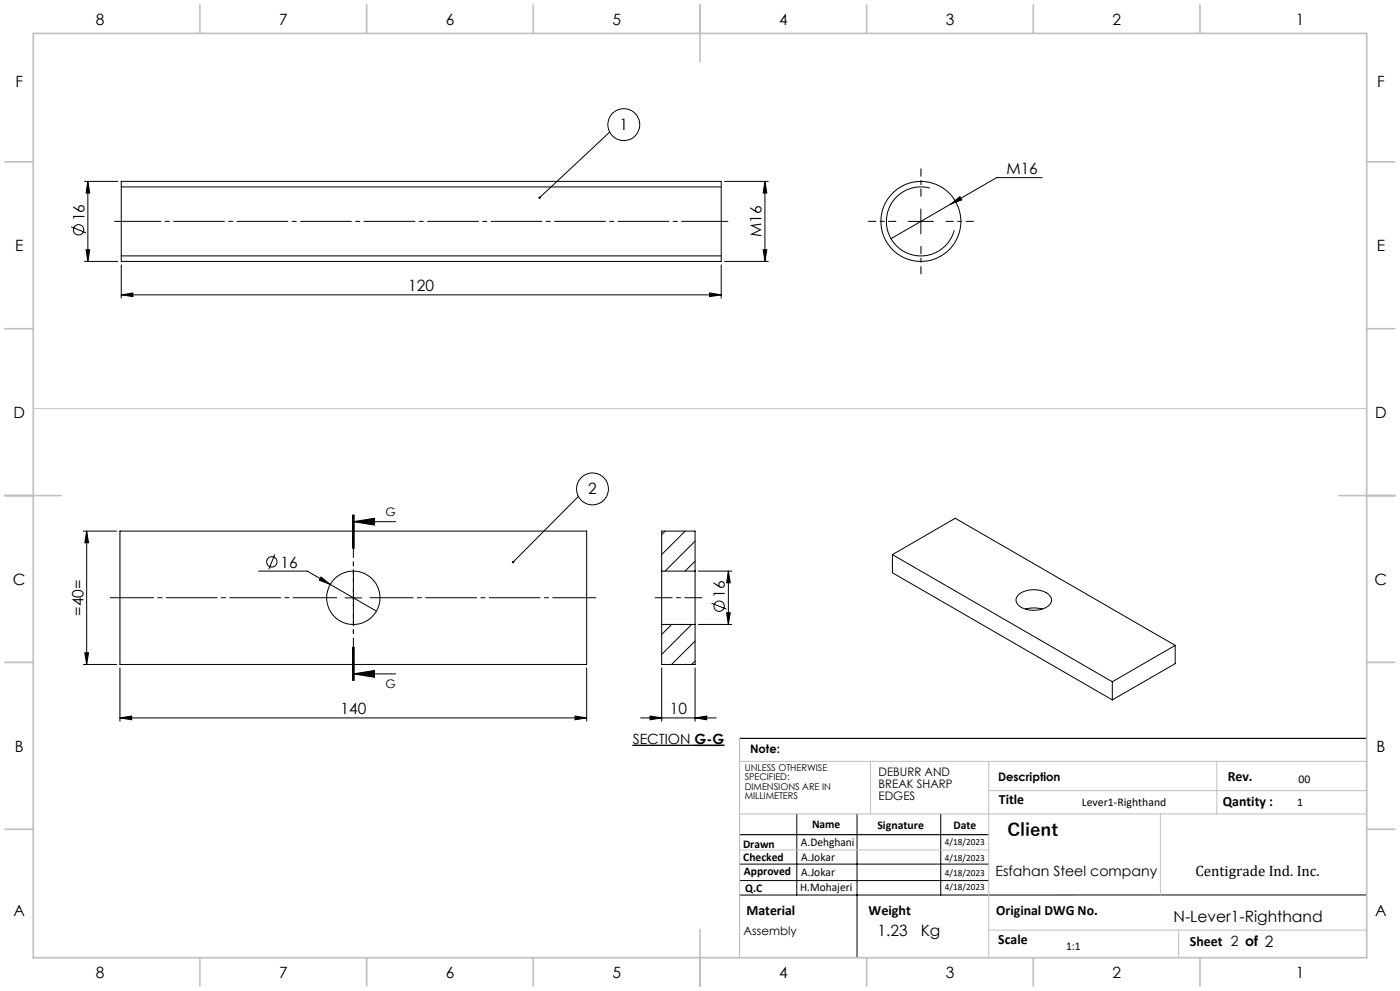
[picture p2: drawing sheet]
<svg xmlns="http://www.w3.org/2000/svg" width="420mm" height="297mm" viewBox="0 0 420 297" stroke-linecap="round" stroke-linejoin="round" font-family="sans-serif">
<g fill="none" stroke="#000" stroke-width=".3">
<path d="M182.9 39.6l-21 19.6M25.4 54.4h9.9M26.4 54.4l.5 3.5h-1.1zM26.4 54.4v23.9M36.4 54.4h180v23.9h-180zM36.4 56h180M217.3 54.4h13.2M229.5 54.4v23.9M229.5 54.4l.5 3.5h-1zM278.9 56.4a10.3 10.3 0 0 0-12.6 7.3 10.3 10.3 0 0 0 7.3 12.6 10.3 10.3 0 0 0 12.6-7.3M312.7 53.2h-13.7l-13.8 8M21.3 68l4.5 1.8"/>
<path d="M25.4 78.3h9.9M25.8 74.9h1.1l-.5 3.4zM36.4 79.4v10M36.4 76.7h180M216.4 79.4v10M217.3 78.3h13.2M229 74.9h1l-.5 3.4zM272.5 66.4h7.5M276.3 62.6v7.5M285.2 61.2l2.8-2.3 .5 1zM285.2 61.2l-17.9 10.3M36.4 88.4l3.5-.6v1.1z"/>
<path d="M36.4 88.4h180M212.9 87.8l3.5 .6-3.5 .5zM25 159.2h10M26 159.2l.6 3.5h-1.2zM26 159.2v39.9M36 159.2h140v39.9h-140zM105.8 154.3v10M106 156.3l6.4-1v2.1zM106 156.3h12.7M106 154.3v10M106.3 154.3v10M173.5 148.8l-19.6 19.7"/>
<path d="M199.6 159.2l-1.1 1M205.6 159.2l-7.1 7M77.5 171.2h14.7l20.7 12M82.4 166.2l-1.8 4.4M96.3 172.9l2.8 2.3-3.3-1.3zM103.5 179.2h5M106 176.7v4.9M198.5 171.2v15.9M198.5 171.2h10M198.5 171.2v-12h10v12M208.5 171.2v15.9M208.5 162.2l-9 9"/>
<path d="M208.5 168.2l-3 3M209.5 171.2h10M218.5 171.2l.6 3.5h-1.1zM218.5 171.2v15.9M267.7 166.2l66 38.1M267.7 166.2l18.9-10.9 66 38.1M267.7 166.2v5.5l66 38.1M305.6 178.2a7.6 7.6 0 0 1 9.3 .3 2.19 2.19 0 0 1-1 3.5 7.7 7.7 0 0 1-8.6-.9 2 2 0 0 1 .3-2.9zM25 199.1h10M25.4 195.6h1.2l-.6 3.5zM105.8 193.9v10M106 193.9v10"/>
<path d="M106.3 193.9v10zM198.5 187.1v12h10v-12M198.5 187.1h10M201.5 187.1l-3 3M207.5 187.1l-9 9M208.5 192.1l-7 7M208.5 198.1l-1 1M209.5 187.1h10M213.5 180.8l4.4 1.8M218 183.7h1.1l-.6 3.4zM307.7 182.6a8.9 8.9 0 0 1 4.9 0M352.6 193.4l-18.9 10.9"/>
<path d="M352.6 193.4v5.5l-18.9 10.9M36 215.2l3.5-.6v1.1zM36 200.2v15.9M36 215.2h140M106 202l6.4-1.1v2.1zM106 202h12.7M172.5 214.6l3.5 .6-3.5 .5zM176 200.2v15.9M192.2 215.2h22.7M195 214.6l3.5 .6-3.5 .5zM198.5 200.2v15.9M208.5 215.2l3.5-.6v1.1z"/>
<path d="M208.5 200.2v15.9M333.7 204.3v5.5M189.8 223.3h27.4M189.8 223.4h18.6M221.9 259h74.7M239 243.9v24.3M257.1 243.9v43.1M282.2 243.9v24.3M221.9 263.9h74.7M410 268.2h-188.1"/>
<circle cx="187.2" cy="37.4" r="4.8"/>
<circle cx="23.6" cy="68.9" r="1.56"/>
<circle cx="276.3" cy="66.4" r="12"/>
<circle cx="177.8" cy="146.5" r="4.8"/>
<circle cx="81.6" cy="168.4" r="1.56"/>
<circle cx="106" cy="179.2" r="8"/>
<circle cx="215.7" cy="181.7" r="1.56"/>
</g>
<path d="M208.4 223.4h8.9" fill="none" stroke="#000" stroke-width=".4"/>
<path d="M106 174.1v-5.5M106 184.1v5.5" fill="none" stroke="#000" stroke-width=".3" stroke-dasharray="15.2 1.3 1.3 1.3" stroke-dashoffset="14.4"/>
<path d="M101 179.1h-67.9" fill="none" stroke="#000" stroke-width=".3" stroke-dasharray="15.2 1.3 1.3 1.3" stroke-dashoffset="2.2"/>
<path d="M111 179.1h67.7" fill="none" stroke="#000" stroke-width=".3" stroke-dasharray="15.2 1.3 1.3 1.3" stroke-dashoffset="2.3"/>
<path d="M196.5 179.1h14" fill="none" stroke="#000" stroke-width=".3" stroke-dasharray="15.2 1.3 1.3 1.3" stroke-dashoffset="10.1"/>
<path d="M34.4 66.3h184" fill="none" stroke="#000" stroke-width=".3" stroke-dasharray="15.2 1.3 1.3 1.3" stroke-dashoffset="1.3"/>
<path d="M106 154.3v49.6" fill="none" stroke="#000" stroke-width=".3" stroke-dasharray="6.3 1.3 1.3 1.3" stroke-dashoffset="3.8"/>
<path d="M221.9 221.3h188.1M221.9 250.2h74.7" fill="none" stroke="#000" stroke-width=".35"/>
<path d="M10 122.5h400M221.9 228.2h188.1M261.2 228.2v15.7M296.6 228.2v58.8M296.6 237h113.4M365.1 228.2v15.7M221.9 243.9h188.1M221.9 254.7h74.7M348.1 243.9v24.3M296.6 278.8h113.4M353.6 278.8v8.2" fill="none" stroke="#c0c0c0" stroke-width=".3"/>
<path d="M221.9 221.3v65.7" fill="none" stroke="#c0c0c0" stroke-width=".35"/>
<g fill="none" stroke="#c0c0c0" stroke-width=".5">
<path d="M10 10h400v277h-400zM60 1.5v8.5M110 1.5v8.5M160 1.5v8.5M210 1.5v17M260 1.5v8.5M310 1.5v8.5M360 1.5v8.5M1.5 48.5h8.5M410 48.5h8.5M1.5 98.5h8.5M410 98.5h8.5"/>
<path d="M1.5 148.5h17M401.5 148.5h17M1.5 198.5h8.5M410 198.5h8.5M1.5 248.5h8.5M410 248.5h8.5M210 278.5v17M60 287v8.5M110 287v8.5M160 287v8.5M260 287v8.5M310 287v8.5"/>
<path d="M360 287v8.5"/>
</g>
<path d="M276.3 58.8v-8.2M268.8 66.3h-8.3M276.3 73.8v8.3M283.8 66.3h8.2" fill="none" stroke="#000" stroke-width=".3" stroke-dasharray="15.2 1.3 1.3 1.3" stroke-dashoffset="13"/>
<g fill="#000">
<path d="M161.7 58.9a.37 .37 0 0 1 .5 .1 .37 .37 0 0 1-.1 .5 .37 .37 0 0 1-.5 0l.3-.3-.3 .3zM153.6 168.2a.37 .37 0 0 1 .6 0 .37 .37 0 0 1 0 .5 .37 .37 0 0 1-.5 0l.2-.2-.2 .2z"/>
<path d="M26.4 54.4l.5 3.5h-1.1zM25.8 74.9h1.1l-.5 3.4z"/>
<path d="M229 74.9h1l-.5 3.4zM229.5 54.4l.5 3.5h-1z"/>
<path d="M36.4 88.4l3.5-.6v1.1zM212.9 87.8l3.5 .6-3.5 .5z"/>
<path d="M26 159.2l.6 3.5h-1.2zM25.4 195.6h1.2l-.6 3.5z"/>
<path d="M106 156.3l6.4-1v2.1zM106 202l6.4-1.1v2.1z"/>
<path d="M218 183.7h1.1l-.6 3.4zM218.5 171.2l.6 3.5h-1.1z"/>
<path d="M36 215.2l3.5-.6v1.1zM172.5 214.6l3.5 .6-3.5 .5zM96.3 172.9l-.5 1 3.3 1.3zM285.2 61.2l3.3-1.3-.5-1zM195 214.6l3.5 .6-3.5 .5zM208.5 215.2l3.5-.6v1.1z"/>
</g>
<text font-size="5.3" x="302.2" y="250.7">Client</text>
<g font-size="4.7">
<text x="28.7" y="7.6">8</text>
<text x="83.7" y="7.6">7</text>
<text x="133.7" y="7.6">6</text>
<text x="183.7" y="7.6">5</text>
<text x="233.7" y="7.6">4</text>
<text x="283.7" y="7.6">3</text>
<text x="333.7" y="7.6">2</text>
<text x="388.7" y="7.6">1</text>
<text x="4.6" y="26.1">F</text>
<text x="413.1" y="26.1">F</text>
<text x="185.9" y="39">1</text>
<text x="301.9" y="52.2">M16</text>
<text x="25.3" y="66.3" transform="rotate(-90 25.3 66.3)">16</text>
<text x="228.5" y="71.1" transform="rotate(-90 228.5 71.1)">M16</text>
<text x="4.5" y="75.3">E</text>
<text x="413" y="75.3">E</text>
<text x="122.5" y="87.3">120</text>
<text x="4" y="125.3">D</text>
<text x="412.5" y="125.3">D</text>
<text x="176.5" y="148.1">2</text>
<text x="84.1" y="170.1">16</text>
<text x="3.9" y="175.3">C</text>
<text x="217.5" y="179.1" transform="rotate(-90 217.5 179.1)">16</text>
<text x="412.4" y="175.3">C</text>
<text x="25" y="184.6" transform="rotate(-90 25 184.6)">=40=</text>
<text x="102.1" y="214.1">140</text>
<text x="200.9" y="214.1">10</text>
<text x="4.4" y="225.3">B</text>
<text x="412.9" y="225.3">B</text>
<text x="4" y="274.6">A</text>
<text x="412.5" y="274.6">A</text>
<text x="263.3" y="280.5">1.23</text>
<text x="276.2" y="280.5">Kg</text>
<text x="352.1" y="276.4">N-Lever1-Righthand</text>
<text x="28.7" y="293.1">8</text>
<text x="83.7" y="293.1">7</text>
<text x="133.7" y="293.1">6</text>
<text x="183.7" y="293.1">5</text>
<text x="233.7" y="293.1">4</text>
<text x="283.7" y="293.1">3</text>
<text x="333.7" y="293.1">2</text>
<text x="388.7" y="293.1">1</text>
</g>
<text font-size="4.5" x="358.6" y="262.6">Centigrade Ind. Inc.</text>
<g font-size="4.2">
<text x="189.8" y="222.9">SECTION G-G</text>
<text x="368.3" y="234.1">Rev.</text>
<text x="299.7" y="240.9">Title</text>
<text x="366.8" y="241.6">Qantity :</text>
<text x="298.6" y="262.6">Esfahan Steel company</text>
<text x="223.9" y="274.2">Material</text>
<text x="260.6" y="274.2">Weight</text>
<text x="298.9" y="274.2">Original DWG No.</text>
<text x="299.5" y="282.8">Scale</text>
<text x="357" y="283.6">Sheet 2 of 2</text>
</g>
<g font-size="3.5">
<text x="115.7" y="154.8">G</text>
<text x="115.7" y="206.1">G</text>
<text x="225" y="225.7">Note:</text>
<text x="263.6" y="232.6">DEBURR AND</text>
<text x="263.6" y="236.1">BREAK SHARP</text>
<text x="263.6" y="239.7">EDGES</text>
<text x="299.4" y="234.1">Description</text>
<text x="389.6" y="234.7">00</text>
<text x="324.6" y="241.6">Lever1-Righthand</text>
<text x="389.2" y="241.6">1</text>
<text x="243.6" y="248.1">Name</text>
<text x="263.2" y="248.5">Signature</text>
<text x="286" y="248.5">Date</text>
<text x="222.9" y="254">Drawn</text>
<text x="240.3" y="253.6">A.Dehghani</text>
<text x="240.4" y="257.9">A.Jokar</text>
<text x="223" y="258.1">Checked</text>
<text x="223.2" y="262.1">Approved</text>
<text x="240.4" y="262.4">A.Jokar</text>
<text x="223.6" y="267.4">Q.C</text>
<text x="240.1" y="267.1">H.Mohajeri</text>
<text x="223.1" y="280.2">Assembly</text>
<text x="319.8" y="284.6">1:1</text>
</g>
<g font-size="2.8">
<text x="223.4" y="231">UNLESS OTHERWISE</text>
<text x="223.4" y="233.8">SPECIFIED:</text>
<text x="223.4" y="236.7">DIMENSIONS ARE IN</text>
<text x="223.4" y="239.5">MILLIMETERS</text>
<text x="283.5" y="253.2">4/18/2023</text>
<text x="283.5" y="258.1">4/18/2023</text>
<text x="283.5" y="262.7">4/18/2023</text>
<text x="283.5" y="266.6">4/18/2023</text>
</g>
</svg>
